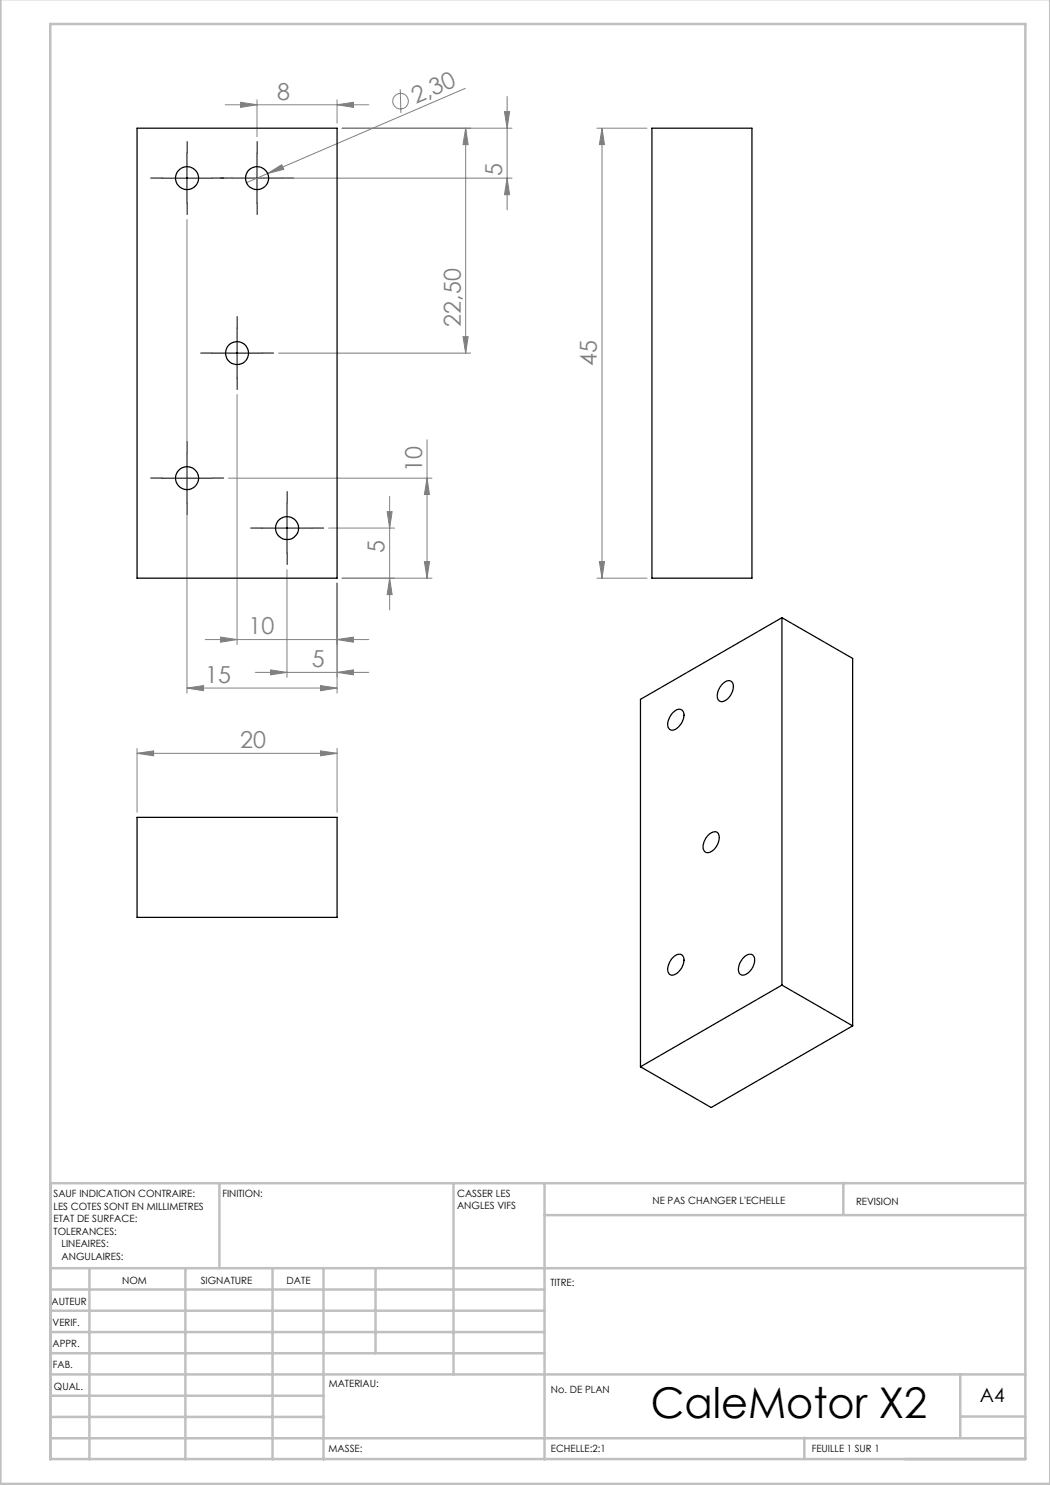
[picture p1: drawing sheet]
<svg xmlns="http://www.w3.org/2000/svg" width="210mm" height="297mm" viewBox="0 0 210 297" stroke-linecap="round" stroke-linejoin="round" font-family="sans-serif">
<g fill="none" stroke="#808080" stroke-width=".2">
<path d="M51.4 20v7.3M67.4 20v4.6M80 17.8l.2 4.8M93.1 17.7l-39.6 17M101.4 19.3v22.7M45 21h28.8M45.7 35.6h56.7M48.1 20.5l3.3 .5-3.3 .5zM53.5 34.7l2.8-1.8 .5 1zM53.5 34.7l-4.2 1.8M67.4 21l3.3-.5v1zM68.4 25.6h34"/>
<path d="M93.1 25.6l.5 3.3h-1zM93.1 25.6v45M100.9 22.3h1l-.5 3.3zM101.4 35.6l.5 3.3h-1zM119.4 25.6h10M120.4 25.6v90M120.4 25.6l.5 3.3h-1zM37.4 43.9v94.7M47.4 78.9v50M55.7 70.6h38.4M92.6 67.3h1l-.5 3.3zM45.7 95.6h40.7"/>
<path d="M77.9 99.3v22.7M85.4 87.9v27.7M85.4 95.6l.5 3.3h-1zM57.4 113.9v21.6M65.7 105.6h13.2M67.4 116.6v22M68.4 115.6h18M77.4 102.3h1l-.5 3.3zM77.9 115.6l.5 3.3h-1zM84.9 112.3h1l-.5 3.3zM119.4 115.6h10M119.9 112.3h1l-.5 3.3z"/>
<path d="M37.4 137.6l3.3-.5v1zM37.4 137.6h30M41.1 127.9h32.7M44.1 127.4l3.3 .5-3.3 .5zM51 134.5h22.8M54.1 134l3.3 .5-3.3 .5zM64.1 137.1l3.3 .5-3.3 .5zM67.4 134.5l3.3-.5v1zM67.4 127.9l3.3-.5v1zM27.4 150.7l3.3-.5v1zM27.4 149.7v12.8M27.4 150.7h40"/>
<path d="M64.1 150.2l3.3 .5-3.3 .5zM67.4 149.7v12.8"/>
<circle cx="80.1" cy="20.2" r="1.55"/>
</g>
<g fill="none" stroke="#000" stroke-width=".2" stroke-dasharray="15.2 1.3 1.3 1.3">
<path d="M32.4 35.6h-2.3M37.4 30.6v-2.3M42.4 35.6h2.3M46.4 35.6h-2.3M51.4 30.6v-2.3M56.4 35.6h2.3M37.4 40.6v2.3M51.4 40.6v2.3M42.4 70.6h-2.3M47.4 65.6v-2.3M47.4 75.6v2.3M52.4 70.6h2.3"/>
<path d="M32.4 95.6h-2.3M37.4 90.6v-2.3M42.4 95.6h2.3M37.4 100.6v2.3M52.4 105.6h-2.3M57.4 100.6v-2.3M57.4 110.6v2.3M62.4 105.6h2.3"/>
</g>
<path d="M32.4 35.6h10M37.4 30.6v10M46.4 35.6h10M51.4 30.6v10M42.4 70.6h10M47.4 65.6v10M32.4 95.6h10M37.4 90.6v10M52.4 105.6h10M57.4 100.6v10" fill="none" stroke="#000" stroke-width=".2"/>
<g fill="none" stroke="#c0c0c0" stroke-width=".5">
<path d="M.1 -.1v296.9h209.9v-296.9M10.1 4.8h195v287h-195zM43.9 236.6v17M90.7 236.6v38.3M108.9 236.6v55.3M168.7 236.6v6.3M205.1 236.6h-195v55.3M10.1 253.6h195M10.1 257.9h98.8M17.9 253.6v38.3M37.1 253.6v38.3M54.5 253.6v38.3"/>
<path d="M64.7 253.6v38.3M75.1 253.6v17M108.9 243h96.2M10.1 270.6h98.8M10.1 266.4h98.8M10.1 262.1h98.8M10.1 279.1h54.6M10.1 274.9h195M192.1 274.8v12.7M10.1 287.7h195M10.1 283.4h54.6M160.9 287.5v4.3"/>
<path d="M192.1 283.3h13"/>
</g>
<g fill="#808080">
<path d="M53.5 34.7l2.8-1.8 .5 1z"/>
<path d="M67.4 21l3.3-.5v1zM48.1 20.5l3.3 .5-3.3 .5zM67.4 127.9l3.3-.5v1zM44.1 127.4l3.3 .5-3.3 .5zM64.1 137.1l3.3 .5-3.3 .5zM37.4 137.6l3.3-.5v1z"/>
<path d="M54.1 134l3.3 .5-3.3 .5zM67.4 134.5l3.3-.5v1zM27.4 150.7l3.3-.5v1zM64.1 150.2l3.3 .5-3.3 .5z"/>
<path d="M84.9 112.3h1l-.5 3.3zM85.4 95.6l.5 3.3h-1zM119.9 112.3h1l-.5 3.3zM120.4 25.6l.5 3.3h-1z"/>
<path d="M77.4 102.3h1l-.5 3.3zM77.9 115.6l.5 3.3h-1zM100.9 22.3h1l-.5 3.3zM101.4 35.6l.5 3.3h-1zM93.1 25.6l.5 3.3h-1zM92.6 67.3h1l-.5 3.3z"/>
</g>
<g fill="none" stroke="#000" stroke-width=".25">
<path d="M27.4 25.6h40v90h-40zM130.4 25.6h20v90h-20zM144.5 136.8a1.27 1.27 0 0 1 2-.3 3 3 0 0 1-2.2 3.8 1.28 1.28 0 0 1-.8-1.8l.5-1.1zM156.4 123.5l-28.3 16.4v73.5M156.4 123.5v73.5M156.4 123.5l14.1 8.2v73.5M134.6 142.5a1.2 1.2 0 0 1 2.1-.1 3.1 3.1 0 0 1-2.4 3.6 1.28 1.28 0 0 1-.7-1.8l.3-.7zM27.4 163.5h40v20h-40zM141.7 167a1.2 1.2 0 0 1 2.1-.1 3 3 0 0 1-2.4 3.6 1.26 1.26 0 0 1-.7-1.8l.5-1.1zM134.6 191.5a1.2 1.2 0 0 1 2.1-.1 3.1 3.1 0 0 1-2.4 3.6 1.31 1.31 0 0 1-.7-1.8l.3-.8zM148.8 191.5a1.2 1.2 0 0 1 2-.1 3.1 3.1 0 0 1-2.3 3.6 1.31 1.31 0 0 1-.7-1.8l.3-.8zM156.4 197l-28.3 16.4"/>
<path d="M156.4 197l14.1 8.2M170.5 205.2l-28.3 16.3-14.1-8.1"/>
<circle cx="37.4" cy="35.6" r="2.29"/>
<circle cx="51.4" cy="35.6" r="2.29"/>
<circle cx="47.4" cy="70.6" r="2.3"/>
<circle cx="37.4" cy="95.6" r="2.3"/>
<circle cx="57.4" cy="105.6" r="2.3"/>
</g>
<text font-size="8.5" x="130.1" y="283.5">CaleMotor X2</text>
<g font-size="4.7" fill="#808080">
<text x="55.4" y="19.9">8</text>
<text x="83.2" y="20.8" transform="rotate(-23 83.2 20.8)">2,30</text>
<text x="100.4" y="35.1" transform="rotate(-90 100.4 35.1)">5</text>
<text x="92.1" y="65.3" transform="rotate(-90 92.1 65.3)">22,50</text>
<text x="119.4" y="73.2" transform="rotate(-90 119.4 73.2)">45</text>
<text x="84.4" y="94.4" transform="rotate(-90 84.4 94.4)">10</text>
<text x="76.9" y="110.7" transform="rotate(-90 76.9 110.7)">5</text>
<text x="49.7" y="126.9">10</text>
<text x="41" y="136.6">15</text>
<text x="62.3" y="133.4">5</text>
<text x="48" y="149.6">20</text>
</g>
<text font-size="3.9" x="196" y="280.4">A4</text>
<g font-size="2">
<text x="10.7" y="239.5">SAUF INDICATION CONTRAIRE:</text>
<text x="44.5" y="239.5">FINITION:</text>
<text x="91.4" y="239.4">CASSER LES</text>
<text x="10.7" y="242">LES COTES SONT EN MILLIMETRES</text>
<text x="10.7" y="244.5">ETAT DE SURFACE:</text>
<text x="91.4" y="241.9">ANGLES VIFS</text>
<text x="130.5" y="240.8">NE PAS CHANGER L'ECHELLE</text>
<text x="171.2" y="241">REVISION</text>
<text x="10.7" y="247">TOLERANCES:</text>
<text x="12.3" y="249.5">LINEAIRES:</text>
<text x="12.3" y="252">ANGULAIRES:</text>
<text x="24.4" y="256.9">NOM</text>
<text x="40.1" y="256.8">SIGNATURE</text>
<text x="57.3" y="256.8">DATE</text>
<text x="110.1" y="257.1">TITRE:</text>
<text x="10.3" y="260.9">AUTEUR</text>
<text x="10.5" y="269.3">APPR.</text>
<text x="10.5" y="265.2">VERIF.</text>
<text x="10.6" y="273.6">FAB.</text>
<text x="10.8" y="278">QUAL.</text>
<text x="65.8" y="277.4">MATERIAU:</text>
<text x="110.2" y="278.5">No. DE PLAN</text>
<text x="65.7" y="290.4">MASSE:</text>
<text x="110.2" y="290.5">ECHELLE:2:1</text>
<text x="162.4" y="290.4">FEUILLE 1 SUR 1</text>
</g>
</svg>
